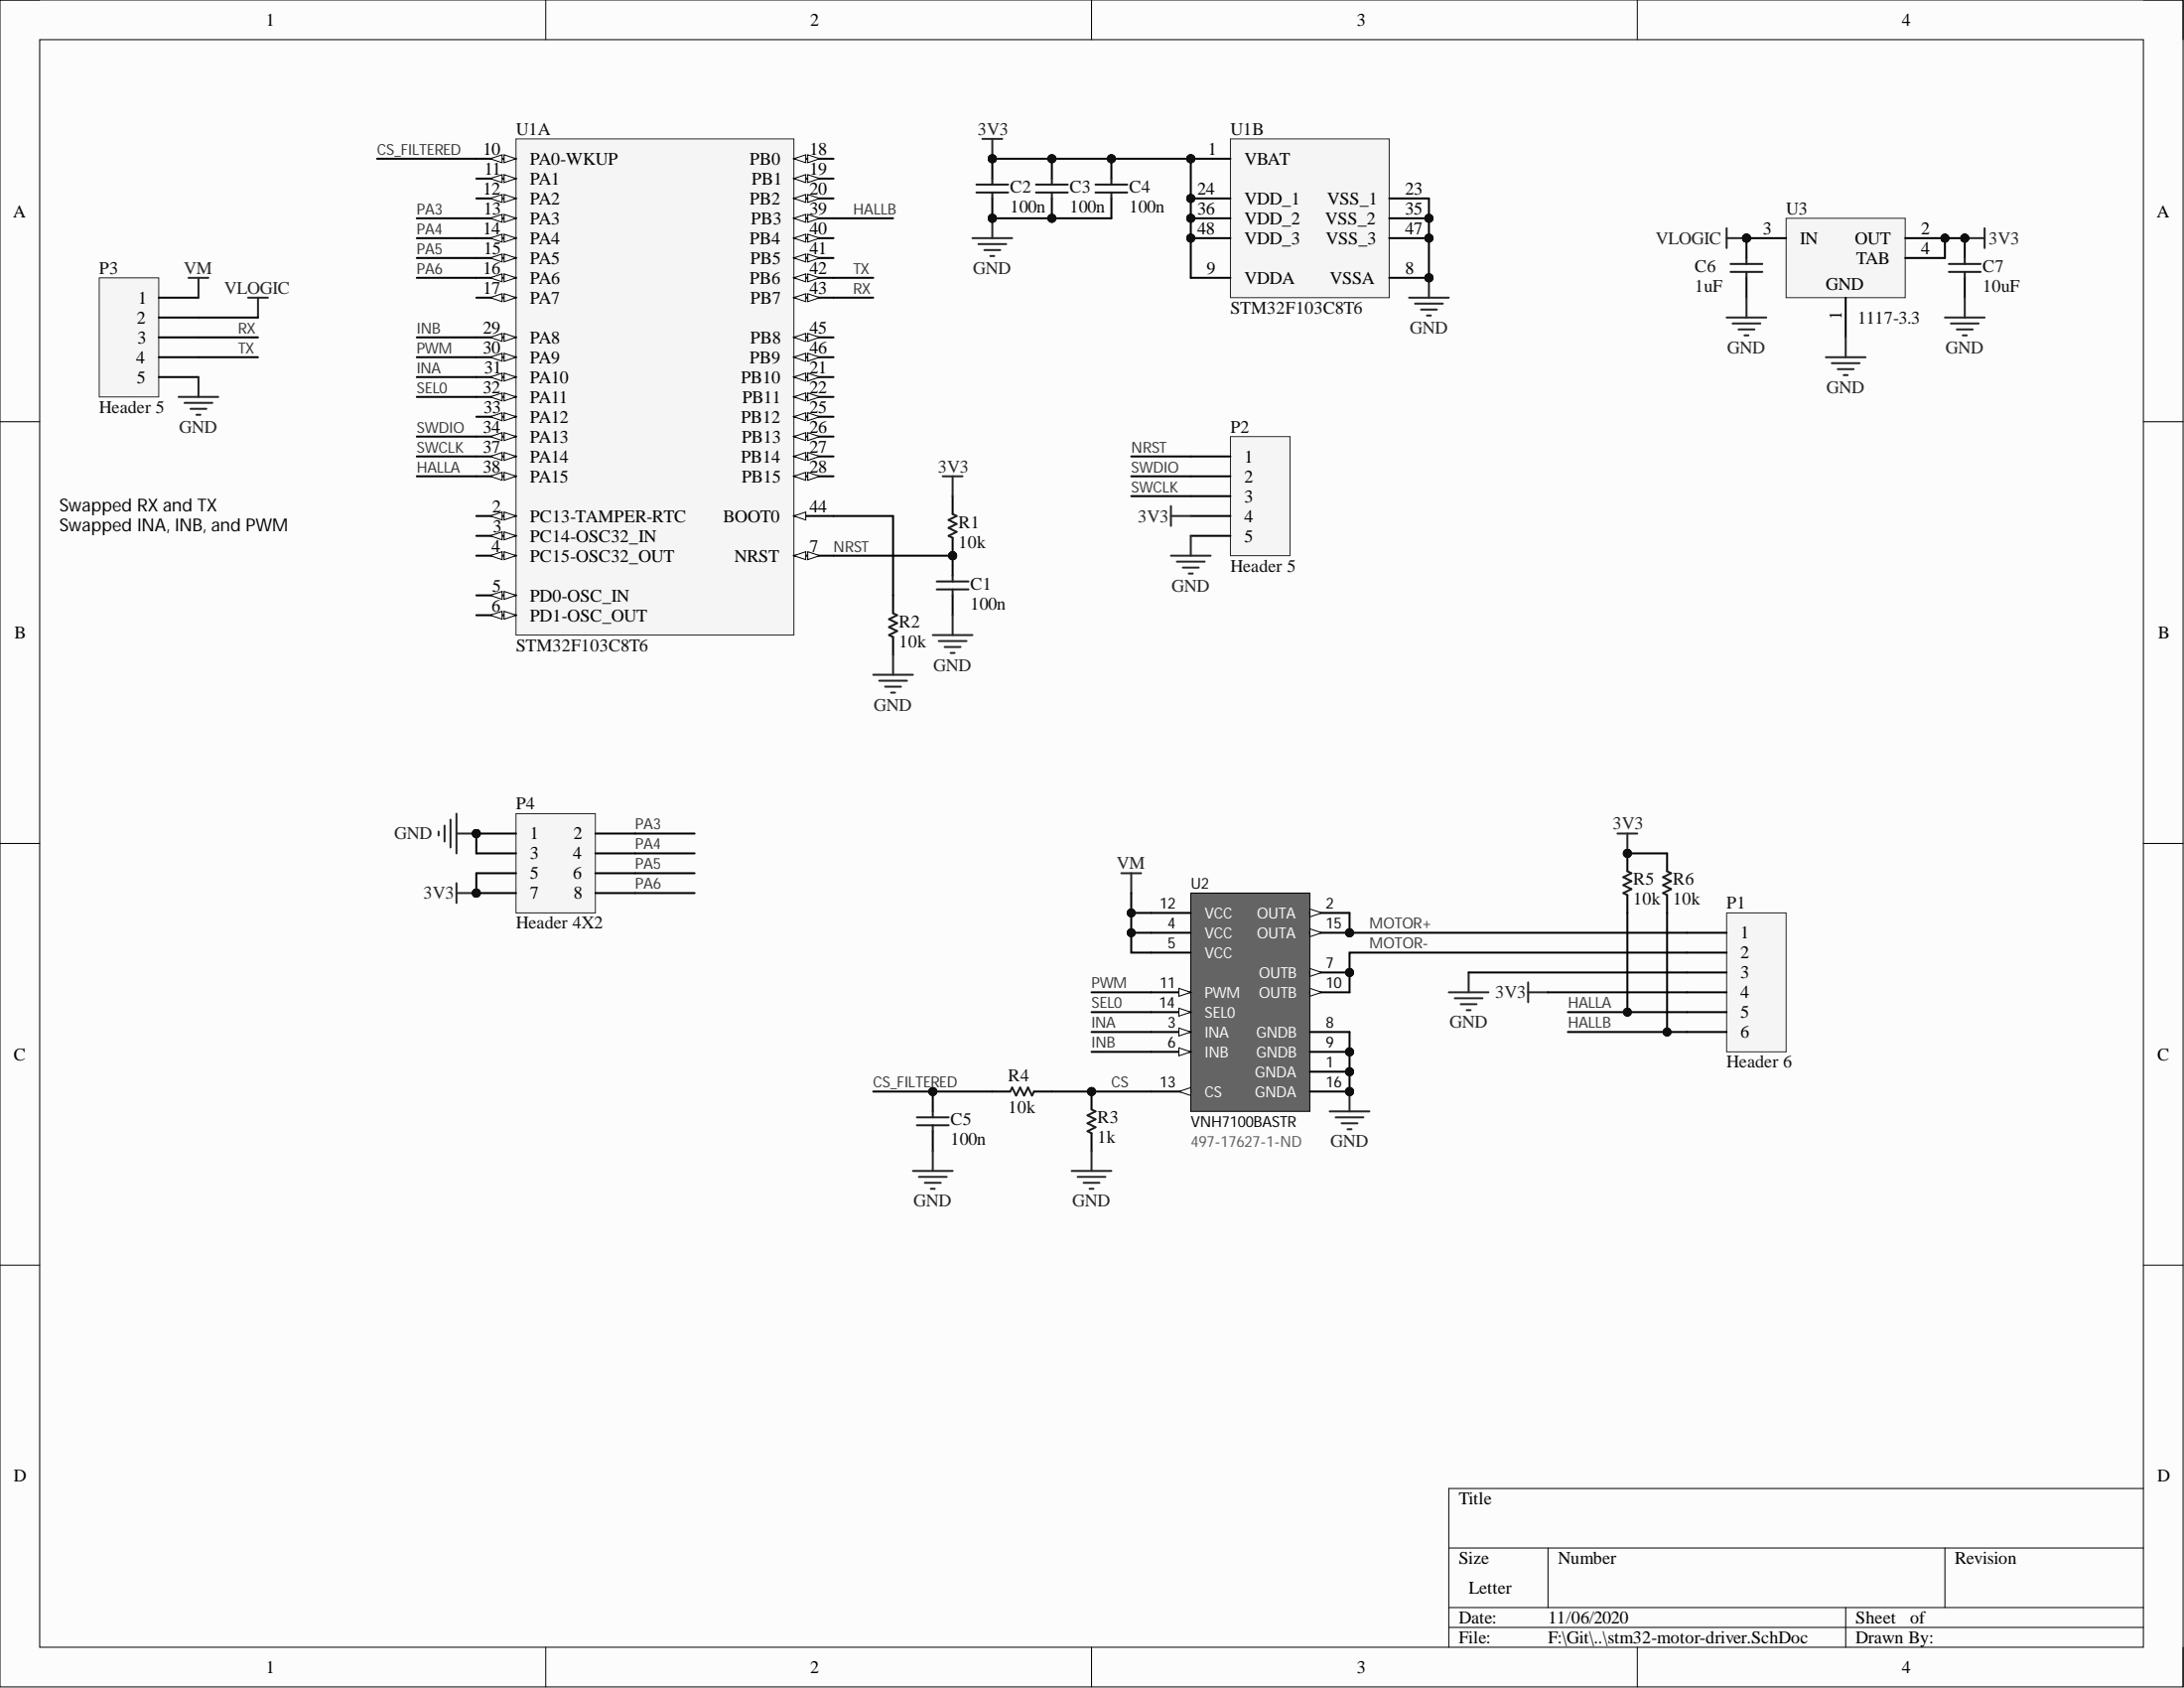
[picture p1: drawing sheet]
# Altium project stm32-motor-driver.PrjPcb
1 sheet, 20 parts. Net scope: global (net labels, ports and power ports of the same name join across sheets).
Board file: stm32-motor-driver.PcbDoc

## Sheet stm32-motor-driver.SchDoc
size Letter

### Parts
C1  value 100n  [CAPC1608N]
C2  value 100n  [CAPC1608N]
C3  value 100n  [CAPC1608N]
C4  value 100n  [CAPC1608N]
C5  value 100n  [CAPC1608N]
C6  value 1uF  [CAPC1608N]
C7  value 10uF  [CAPC1608N]
P1  Header 6  [HDR1X6-PINS]
P2  Header 5  [HDR1X5]
P3  Header 5  [HDR1X5]
P4  Header 4X2  [HDR2X4]
R1  value 10k  [RESC1608N]
R2  value 10k  [RESC1608N]
R3  value 1k  [RESC1608N]
R4  value 10k  [RESC1608N]
R5  value 10k  [RESC1608N]
R6  value 10k  [RESC1608N]
U1  STM32F103C8T6  [STM-LQFP48_L]  (parts A,B of 2)
U2  VNH7100BASTR  Supplier Part Number 1: 497-17627-1-ND  [SOIC127P600-16N]
U3  1117-3.3  [DCY0004A_N]

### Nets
3V3: C2.2 C3.2 C4.2 C7.2 P1.4 P2.4 P4.5 P4.7 R1.2 R5.2 R6.2 U1.1(VBAT) U1.9(VDDA) U1.24(VDD_1) U1.36(VDD_2) U1.48(VDD_3) U3.2(OUT) U3.4(TAB)
GND: C1.1 C2.1 C3.1 C4.1 C5.1 C6.1 C7.1 P1.3 P2.5 P3.5 P4.1 P4.3 R2.1 R3.1 U1.8(VSSA) U1.23(VSS_1) U1.35(VSS_2) U1.47(VSS_3) U2.1(GNDA) U2.8(GNDB) U2.9(GNDB) U2.16(GNDA) U3.1(GND)
VLOGIC: C6.2 P3.2 U3.3(IN)
VM: P3.1 U2.4(VCC) U2.5(VCC) U2.12(VCC)
CS: R3.2 R4.1 U2.13(CS)
CS_FILTERED: C5.2 R4.2 U1.10(PA0-WKUP)
HALLA: P1.5 R5.1 U1.38(PA15)
HALLB: P1.6 R6.1 U1.39(PB3)
INA: U1.31(PA10) U2.3(INA)
INB: U1.29(PA8) U2.6(INB)
MOTOR+: P1.1 U2.2(OUTA) U2.15(OUTA)
MOTOR-: P1.2 U2.7(OUTB) U2.10(OUTB)
NRST: C1.2 P2.1 R1.1 U1.7(NRST)
PA3: P4.2 U1.13(PA3)
PA4: P4.4 U1.14(PA4)
PA5: P4.6 U1.15(PA5)
PA6: P4.8 U1.16(PA6)
PWM: U1.30(PA9) U2.11(PWM)
RX: P3.3 U1.43(PB7)
SEL0: U1.32(PA11) U2.14(SEL0)
SWCLK: P2.3 U1.37(PA14)
SWDIO: P2.2 U1.34(PA13)
TX: P3.4 U1.42(PB6)
NetR2_2: R2.2 U1.44(BOOT0)

Not connected (* = marked no-connect by the designer): U1 2(PC13-TAMPER-RTC) 3(PC14-OSC32_IN) 4(PC15-OSC32_OUT) 5(PD0-OSC_IN) 6(PD1-OSC_OUT) 11(PA1) 12(PA2) 17(PA7) 18(PB0) 19(PB1) 20(PB2) 21(PB10) 22(PB11) 25(PB12) 26(PB13) 27(PB14) 28(PB15) 33(PA12) 40(PB4) 41(PB5) 45(PB8) 46(PB9)

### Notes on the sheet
- Swapped RX and TX
- Swapped INA, INB, and PWM
